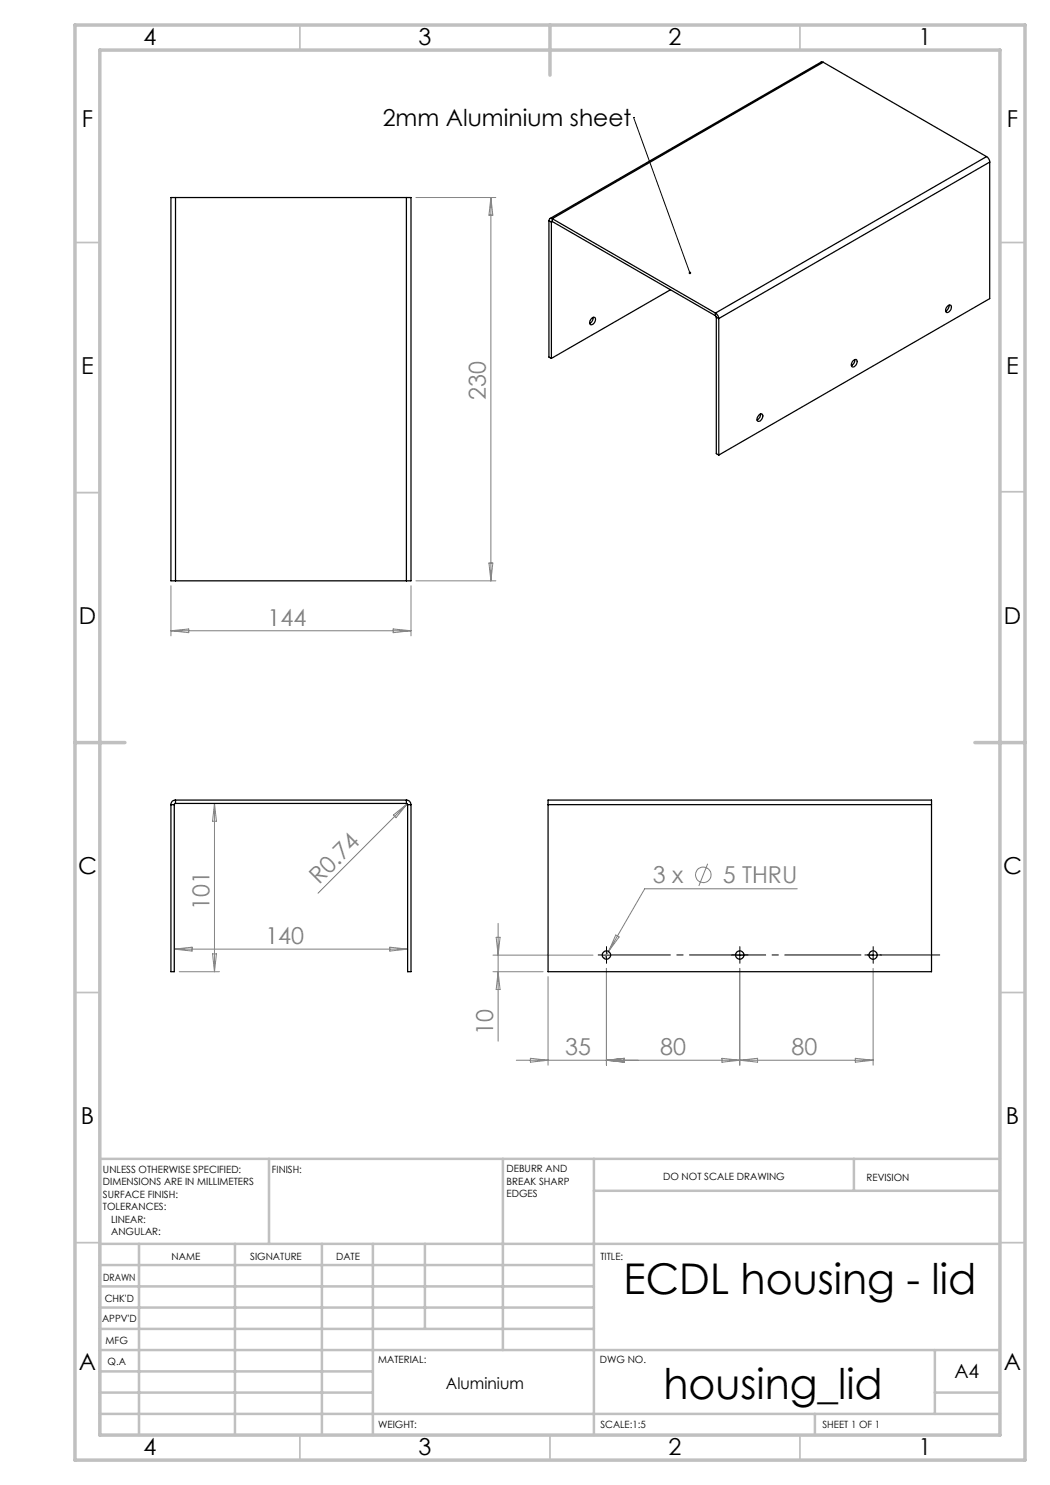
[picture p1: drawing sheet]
<svg xmlns="http://www.w3.org/2000/svg" width="210mm" height="297mm" viewBox="0 0 210 297" stroke-linecap="round" stroke-linejoin="round" font-family="sans-serif">
<g fill="none" stroke="#808080" stroke-width=".2">
<path d="M83.2 39.5h16M98.2 39.5v76.7M98.2 39.5l.4 3.5h-.8zM34.2 117.2v10M82.2 117.2v10M83.2 116.2h16M97.8 112.6h.8l-.4 3.6zM34.2 126.1h48M34.2 126.1l3.5-.3v.7zM78.6 125.8l3.6 .3-3.6 .4zM42.9 160.7v33.6M42.9 160.7l.4 3.5h-.8z"/>
<path d="M78.7 163l2.8-2.2-2.3 2.7zM81.5 160.8l-17.9 17.8M141.5 172.8l-1.7 4.4M159.5 177.8h-30.6l-7.2 12.5M34.9 189.8h46.6M34.9 189.8l3.5-.4v.8zM35.8 194.3h8.1M42.5 190.8h.8l-.4 3.5zM78 189.4l3.5 .4-3.5 .4zM98.6 194.3h10M98.6 191h20M99.2 187.5h.8l-.4 3.5z"/>
<path d="M99.6 184.7v23.5M99.6 194.3l.4 3.6h-.8zM109.6 195.3v17.7M121.3 193.7v19.3M121.7 190.3l-.8 1.4M123.2 187l.6 .4-2.1 2.9zM148 193.7v19.3M174.6 193.7v19.3M103.3 212.1h71.3M106.1 211.7l3.5 .4-3.5 .3zM121.3 212.1l3.5-.4v.7zM144.4 211.7v.7l7.1-.7v.7z"/>
<path d="M171.1 211.7l3.5 .4-3.5 .3z"/>
<circle cx="140.7" cy="175" r="1.55"/>
</g>
<path d="M120.5 191h-.9M121.3 190.2v-.9M121.3 191.8v.9M147.1 191h-.8M148 190.2v-.9M148 191.8v.9M148.8 191h.8M173.8 191h-.8M174.6 190.2v-.9M174.6 191.8v.9M175.5 191h.8" fill="none" stroke="#000" stroke-width=".2" stroke-dasharray="15.2 1.3 1.3 1.3"/>
<path d="M122.1 191h65.9" fill="none" stroke="#000" stroke-width=".2" stroke-dasharray="15.2 1.3 1.3 1.3" stroke-dashoffset="3.3"/>
<path d="M126.7 23.5h.1M126.7 23.5l11.3 31.1M120.4 191h1.7M121.3 190.2v1.6M147.1 191h1.7M148 190.2v1.6M173.8 191h1.6M174.6 190.2v1.6" fill="none" stroke="#000" stroke-width=".2"/>
<g fill="none" stroke="#c0c0c0" stroke-width=".35">
<path d="M60 5v5M160 5v5M15 48.5h5M200 48.5h5M15 98.5h5M200 98.4h5M15 198.5h5M200 198.5h5M15 248.5h5M200 248.5h5M60 287v5M110 287v5"/>
<path d="M160 287v5"/>
</g>
<g fill="none" stroke="#c0c0c0" stroke-width=".5">
<path d="M53.8 231.8v17M100.6 231.8v38.2M118.8 231.8v55.2M118.8 238.2h81.2M170.8 231.8v6.4M200 231.8h-180v55.2M20 248.8h180M20 257.3h98.8M20 253h98.8M27.8 248.8v38.2M47 248.8v38.2M64.4 248.8v38.2"/>
<path d="M74.6 248.8v38.2M85 248.8v17M20 265.8h98.8M20 261.5h98.8M20 278.5h54.6M20 274.3h54.6M20 270h180M187 278.5h13M187 270v12.8M20 282.8h180M163 282.8v4.2"/>
</g>
<path d="M15 5h190v287h-190zM20 10h180v277h-180zM110 5v10M15 148.5h10M195 148.5h10" fill="none" stroke="#c0c0c0" stroke-width=".7"/>
<path d="M137.8 54.4a.25 .25 0 0 1 .4 0 .25 .25 0 0 1-.1 .4l-.1-.2 .1 .2a.25 .25 0 0 1-.3-.1 .25 .25 0 0 1 0-.3z" fill="#000"/>
<g fill="none" stroke="#000" stroke-width=".25">
<path d="M164.6 12.4h-.4l-54.2 31.3M164.6 12.4l32.7 18.9M164.6 12.4l-54.1 31.3M35.1 39.5h-.9v76.7h.9M35.1 39.5v76.7M35.1 39.5h46.2M81.3 39.5h.9v76.7h-.9M81.3 39.5v76.7M197.3 31.3a1.29 1.29 0 0 1 .6 1.1M197.3 31.3l-54.2 31.3M197.9 32.4l-54.1 31.3M197.9 32.4v27.3l-54.1 31.3"/>
<path d="M109.8 44.1l.5 .3M109.8 44.1v27.3l.5 .3M110.3 44.4v27.3M110.5 43.7a.42 .42 0 0 0-.5 0 .42 .42 0 0 0-.2 .4M110.5 44.3l-.2 .1M110.5 43.7l32.6 18.9M110.5 44.3l32.6 18.8M110.5 43.7v.6M134.1 58l-23.8 13.7M118.4 63.6a.44 .44 0 0 1 .6-.1 .44 .44 0 0 1 .1 .7 .73 .73 0 0 1-1.1 .6v-.6zM118.6 63.5a1.24 1.24 0 0 1-.7 1.2M143.1 62.6a1.43 1.43 0 0 1 .7 1.1"/>
<path d="M143.1 63.1l.2 .4M143.1 62.6v.5M143.3 63.5l.5 .2M143.3 63.5v27.2l.5 .3M143.8 63.7v27.3M170.6 72.2a.44 .44 0 0 1 .6-.3 .44 .44 0 0 1 .2 .6 .82 .82 0 0 1-1 .8l-.1-.5zM171 71.9l-.3 .9-.4 .3M189.5 61.3a.43 .43 0 0 1 .6-.3 .43 .43 0 0 1 .2 .6 .8 .8 0 0 1-1.1 .8l-.1-.5zM189.8 61a1.3 1.3 0 0 1-.7 1.2M151.8 83a.47 .47 0 0 1 .7-.1 .47 .47 0 0 1 0 .7 .62 .62 0 0 1-.4 .6 .62 .62 0 0 1-.7-.1l.1-.6zM152.1 82.8a1.12 1.12 0 0 1-.7 1.2M35.1 116.2h46.2"/>
<path d="M34.2 160.9v33.4h.7v-33.4M34.2 160.9h.7M35.1 160a.85 .85 0 0 0-.9 .9M35.1 160.7l-.2 .2M35.1 160.7h46.2M35.1 160v.7M35.1 160h46.2M81.3 160a.9 .9 0 0 1 .9 .9M81.3 160.7l.2 .2M81.3 160v.7M81.5 160.9v33.4h.7v-33.4M81.5 160.9h.7"/>
<path d="M109.6 160.9v-.9h76.7v.9M109.6 160.9v33.4h76.7v-33.4M109.6 160.9h76.7"/>
<circle cx="121.3" cy="191" r=".83"/>
<circle cx="148" cy="191" r=".84"/>
<circle cx="174.6" cy="191" r=".83"/>
</g>
<g font-size="8.5">
<text x="124.7" y="258.8">ECDL housing - lid</text>
<text x="132.7" y="279.7">housing_lid</text>
</g>
<g font-size="4.7">
<text x="28.7" y="9">4</text>
<text x="83.7" y="9">3</text>
<text x="133.7" y="9">2</text>
<text x="183.7" y="9">1</text>
<text x="16.4" y="25.5">F</text>
<text x="76.5" y="25.2">2mm Aluminium sheet</text>
<text x="201.4" y="25.5">F</text>
<text x="16.2" y="74.8">E</text>
<text x="201.2" y="74.8">E</text>
<text x="15.8" y="124.8">D</text>
<text x="200.8" y="124.8">D</text>
<text x="15.6" y="174.8">C</text>
<text x="200.6" y="174.8">C</text>
<text x="16.2" y="224.8">B</text>
<text x="201.2" y="224.8">B</text>
<text x="15.8" y="274">A</text>
<text x="200.8" y="274">A</text>
<text x="28.7" y="291">4</text>
<text x="83.7" y="291">3</text>
<text x="133.7" y="291">2</text>
<text x="183.7" y="291">1</text>
</g>
<g font-size="4.7" fill="#808080">
<text x="97.2" y="80.1" transform="rotate(-90 97.2 80.1)">230</text>
<text x="53.5" y="125.1">144</text>
<text x="63.8" y="177" transform="rotate(-45 63.8 177)">R0.74</text>
<text x="130.6" y="176.7">3 x</text>
<text x="144.5" y="176.7">5 THRU</text>
<text x="41.9" y="182" transform="rotate(-90 41.9 182)">101</text>
<text x="53.1" y="188.8">140</text>
<text x="98.6" y="206.9" transform="rotate(-90 98.6 206.9)">10</text>
<text x="113" y="211">35</text>
<text x="132" y="211">80</text>
<text x="158.3" y="211">80</text>
</g>
<text font-size="3.9" x="190.9" y="275.5">A4</text>
<text font-size="3.2" x="89.2" y="277.9">Aluminium</text>
<g font-size="2">
<text x="20.6" y="234.6">UNLESS OTHERWISE SPECIFIED:</text>
<text x="20.6" y="237.1">DIMENSIONS ARE IN MILLIMETERS</text>
<text x="20.6" y="239.6">SURFACE FINISH:</text>
<text x="54.4" y="234.6">FINISH:</text>
<text x="101.3" y="234.5">DEBURR AND</text>
<text x="101.3" y="237">BREAK SHARP</text>
<text x="101.3" y="239.5">EDGES</text>
<text x="132.6" y="236">DO NOT SCALE DRAWING</text>
<text x="173.3" y="236.2">REVISION</text>
<text x="20.6" y="242.1">TOLERANCES:</text>
<text x="22.2" y="244.6">LINEAR:</text>
<text x="22.2" y="247.1">ANGULAR:</text>
<text x="34.3" y="252">NAME</text>
<text x="50" y="251.9">SIGNATURE</text>
<text x="67.2" y="251.9">DATE</text>
<text x="120.1" y="251.9">TITLE:</text>
<text x="20.6" y="256.1">DRAWN</text>
<text x="20.9" y="260.3">CHK'D</text>
<text x="20.4" y="264.4">APPV'D</text>
<text x="21.1" y="268.8">MFG</text>
<text x="21.5" y="273">Q.A</text>
<text x="75.6" y="272.5">MATERIAL:</text>
<text x="120" y="272.5">DWG NO.</text>
<text x="75.6" y="285.5">WEIGHT:</text>
<text x="120.1" y="285.6">SCALE:1:5</text>
<text x="164.5" y="285.6">SHEET 1 OF 1</text>
</g>
</svg>
